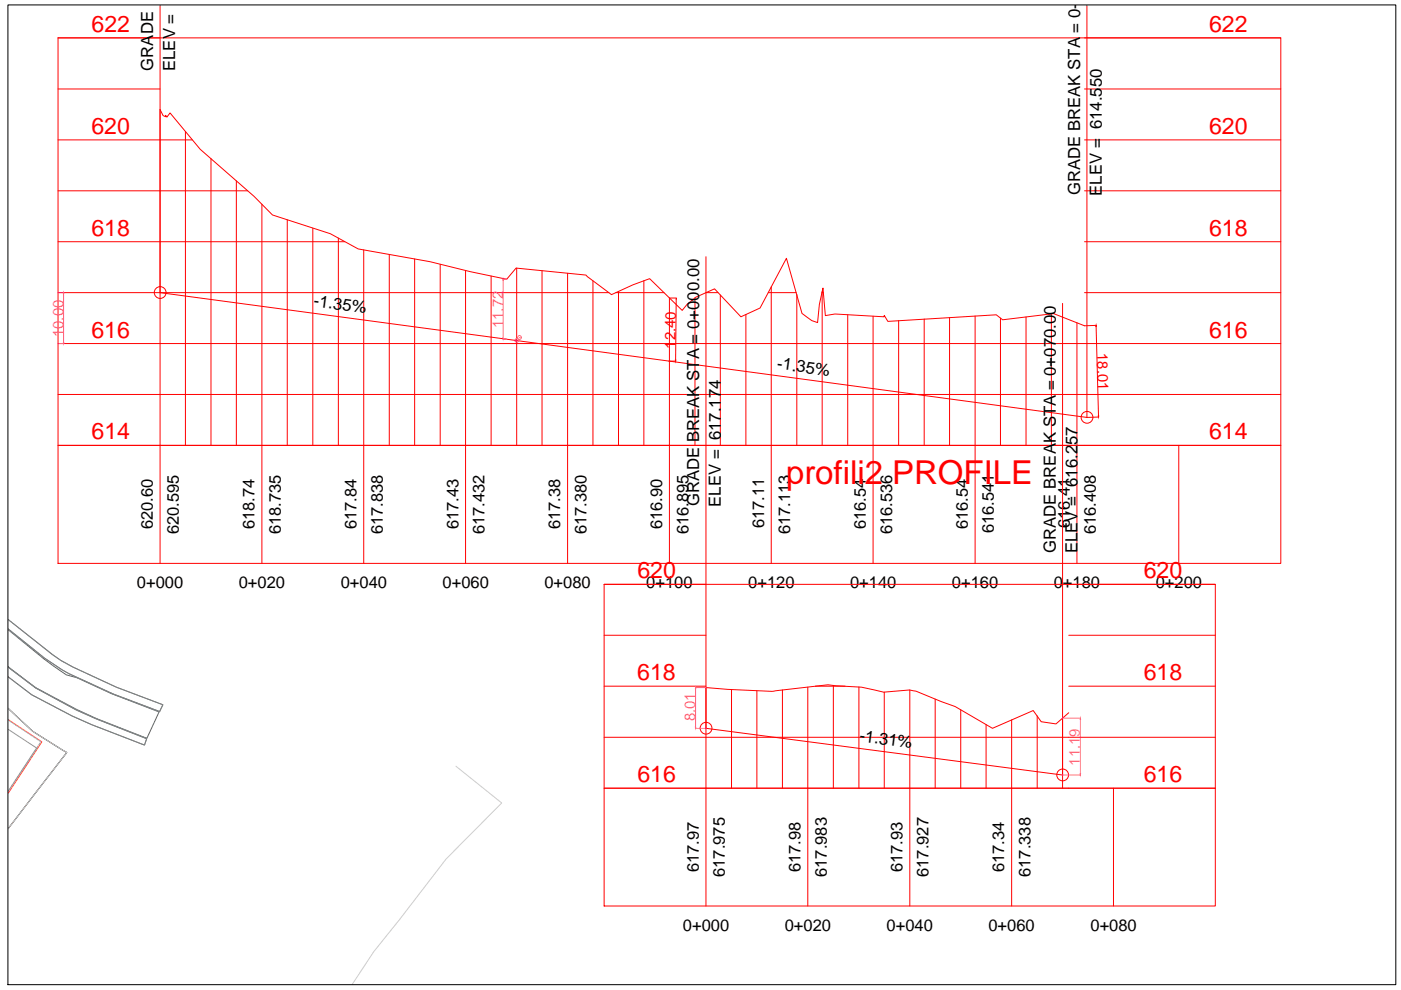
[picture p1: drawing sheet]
<svg xmlns="http://www.w3.org/2000/svg" width="297mm" height="210mm" viewBox="0 0 297 210" stroke-linecap="round" stroke-linejoin="round" font-family="sans-serif">
<!-- layer: Asfallt -->
<path d="M1.7 133.5l7.6 6.2 4.7 3.4 2.3 .6 7.4 3.4 10 3.8-2.6 5.6-10.7-4.2-4.1-1.9-8.7-4.6-5.9-4.5" fill="none" stroke="#4a954a" stroke-width=".21"/>
<!-- layer: trotuar -->
<path d="M1.7 131.3l11.2 8.7 2.5 1.4 9.3 4.3 9.8 3.7-.6 1.5-9.9-3.8-9.4-4.3-5.1-3.2-7.8-6.3M1.7 141.4l5.9 4.5 8.6 4.7 4.2 1.8 10.7 4.2-.5 1.4-11.1-4.3-4.2-1.9-8.6-4.5-5-3.8" fill="none" stroke="#5c8ab8" stroke-width=".21"/>
<!-- layer: Themel pllaka o3 ferizaj -->
<path d="M1.7 152.6l7.2 4.7-7.2 10.9" fill="none" stroke="#ff7f00" stroke-width=".21"/>
<!-- layer: Parcela Baze -->
<path d="M1.7 150.2l5.2 4.9 7.3 4.4-12.5 16.2" fill="none" stroke="#000" stroke-width=".21"/>
<!-- layer: C-ROAD-PROF-VIEW -->
<g fill="none" stroke="#f00" stroke-width=".21">
<path d="M12.3 8h259.3v86.4h-259.3zM12.3 18.9h21.6M12.3 8h21.6M229.9 18.9h41.7M229.9 8h41.7M12.3 29.7h28.5M33.9 23.2v96.3M39.3 27.9v66.5M44.7 33.6v60.8M50.1 38.3v56.1M229.9 29.7h41.7M12.3 51.3h60.8"/>
<path d="M12.3 40.5h40.2M55.5 43.3v76.2M60.9 46.6v47.8M66.3 48.4v46M71.7 50.5v43.9M77.1 53v66.5M82.5 54v40.4M87.9 54.9v39.5M93.3 56v38.4M98.7 57.4v62.1M104.1 58.5v35.9M109.5 56.8v37.6"/>
<path d="M114.9 57.4v37M120.3 57.9v61.6M125.7 59.5v34.9M136.5 59.5v34.9M229.9 51.3h41.7M229.9 40.5h41.7M12.3 72.8h259.3M12.3 62h116.8M130.6 62h10.2M131.1 61.8v32.6M141.9 63.2v56.3M147.3 63.1v31.3"/>
<path d="M149.7 62h2.5M152.7 62.6v31.8M158.1 66.7v27.7M162.9 62h5.9M163.5 60.8v58.7M168.9 62.4v32M174.3 62h.3M174.3 61.8v32.6M179.7 66.7v27.7M185.1 67v52.5M190.5 68v26.4M195.9 67.6v26.8"/>
<path d="M201.3 67.3v27.1M206.7 67v52.5M212.1 67.5v26.9M217.5 67.2v27.2M222.9 66.6v27.8M228.3 68.4v51.1M229.9 62h41.7M12.3 94.4h259.3v25.1h-259.3zM12.3 83.6h259.3M249.9 94.4v25.1M128.1 123.9h129.6v43.2h-129.6zM128.1 134.7h21.6"/>
<path d="M128.1 123.9h21.6M226.6 134.7h31.1M226.6 123.9h31.1M128.1 156.3h129.6M128.1 145.5h21.6M149.7 145.8v46.3M155.1 146.2v20.9M160.5 146.5v20.6M165.9 146.3v20.8M171.3 145.7v46.4M172.9 145.5h6.3M176.7 145.3v21.8"/>
<path d="M182.1 145.7v21.4M187.5 146.8v20.3M192.9 146.3v45.8M198.3 148.2v18.9M203.7 150.5v16.6M209.1 153.7v13.4M214.5 152.6v39.5M219.9 151.8v15.3M225.3 152.3v14.8M226.6 145.5h31.1M128.1 167.1h129.6v25h-129.6zM236.1 167.1v25"/>
</g>
<!-- layer: C-ROAD-PROF -->
<path d="M33.9 23.2l.7 1.3 .5 .3v-.3l.3 .3 .7-.9 6.3 7.8 11.5 9.9 3.9 4 12.2 4 5.9 3.2 15.3 2.7 8.5 2.1 7.7 1.6 2-2.4 14.8 1.5 5.5 4.2 4.5-2.1 3.5-1.3 6.9 6.7 1.1-1.3 1.8-1.5 4-1.8 5.6 6 4-1.9 5.6-10.5 3.3 11.6 2.1 1.6 1.2 .4 .4-3.9 .8-3.4 .5 5.8 2-.3 10.4 .6 .1-.3 .7 1.2 23-1.4 1.4 1.1 10.8-1.3 6.5 2.6M33.9 62l196.5 26.5M149.7 145.8l4.6 .4 9.4 .4 11.8-1.4 7.2 .5 4.7 1.1 5.5-.5 1.3 .2 8.3 3.3 7.9 4.6 8.7-3.7 1.7 2.3 3.1 .5 2.7-2.4M149.7 154.4l75.6 9.9" fill="none" stroke="#f00" stroke-width=".21"/>
<path d="M109.5 72.2h.1" fill="none" stroke="#000" stroke-width=".25"/>
<!-- layer: C-ROAD-PROF-TEXT -->
<g fill="none" stroke="#f00" stroke-width=".21">
<path d="M33.9 1.1v60.9M230.4 1.1v87.4M149.7 54.4v100M225.3 64.3v100"/>
<circle cx="34" cy="62" r="1.25"/>
<circle cx="230.5" cy="88.5" r="1.25"/>
<circle cx="149.7" cy="154.4" r="1.25"/>
<circle cx="225.3" cy="164.3" r="1.25"/>
</g>
<!-- layer: profili -->
<g fill="none" stroke="#f0f" stroke-width=".21">
<path d="M106.6 59.2h.8M106.7 59.4v12.3M12.3 72.8h1.2M12.3 62h1.2M13.5 62.3v10.3M106.6 71.9h.8M109.5 72.2h.1M110.1 71.6h.1M147.4 154.4h2.3M147.4 145.8h2.3M147.5 146v8.2M225.3 152.3h3.8"/>
<path d="M229.1 152.5v11.6M225.3 164.3h3.8"/>
<circle cx="109.6" cy="72.2" r=".4"/>
<circle cx="110.2" cy="71.6" r=".4"/>
</g>
<g fill="#f0f" stroke="#f0f" stroke-width=".21">
<path d="M106.7 59.2l-.1 .2z"/>
<path d="M106.6 71.7l.1 .2z"/>
<path d="M13.4 72.6l.1 .2z"/>
<path d="M13.5 62v.3z"/>
<path d="M147.4 154.2l.1 .2z"/>
<path d="M147.5 145.8v.2z"/>
<path d="M229 164.1l.1 .2z"/>
<path d="M229.1 152.3v.2z"/>
</g>
<path d="M96.7 162.5l9.7 7.8-11.8 11.8-10 13-5.4 6.7-4.5 6.9" fill="none" stroke="#ccc" stroke-width=".21"/>
<!-- layer: A - Parcelat_Pen_No__102 -->
<path d="M1.7 150.2l5.2 4.9 7.3 4.4-12.5 16.2" fill="none" stroke="#ccc" stroke-width=".21"/>
<path d="M1.7 131.3l9.5 7.5 1.7 1.2 2.5 1.4 9.3 4.3 9.8 3.7-.6 1.5-9.9-3.8-9.4-4.3-5.1-3.2-7.8-6.3M1.7 141.4l5.9 4.5 8.6 4.7 4.2 1.8 10.7 4.2-.5 1.4-11.1-4.3-4.2-1.9-8.6-4.5-5-3.8" fill="none" stroke="#808080" stroke-width=".21"/>
<g fill="none" stroke="#aaa" stroke-width=".21">
<path d="M1.7 152.7l.1 .1M2.1 152.9l.4 .3M2.7 153.3l.4 .3M3.3 153.7l.4 .3M3.9 154.1l.4 .3M4.6 154.5l.4 .3M5.2 155l.4 .3M5.8 155.4l.5 .2M6.5 155.8l.3 .3M7.1 156.2l.4 .3M7.2 159.4l-.3 .4M7.6 158.8l-.2 .4"/>
<path d="M7.7 156.6l.4 .3M8 158.2l-.2 .4M8.3 157l.4 .3h-.1M8.5 157.6l-.3 .4M1.8 167.6l-.1 .2M2.3 166.9l-.3 .5M2.7 166.3l-.3 .4M3.1 165.7l-.3 .4M3.5 165.1l-.3 .4M3.9 164.5l-.3 .4M4.3 163.8l-.3 .4M4.7 163.2l-.2 .4"/>
<path d="M5.2 162.6l-.3 .4M5.6 162l-.3 .4M6 161.3l-.3 .4M6.4 160.7l-.3 .4M6.8 160l-.3 .5"/>
</g>
<!-- layer: 2D Drafting - General_Pen_No__101 -->
<path d="M1.7 154.6l6.1 4-6.1 9.2" fill="none" stroke="#989898" stroke-width=".21"/>
<!-- layer: rregullimi -->
<path d="M141.8 76.6h1.5M141.9 63.2h1.5M143.4 63.4l-.2 13M232.4 69.2l.5 19M232.4 69l-2.5 .1M232.9 88.4l-2.5 .1" fill="none" stroke="#f00" stroke-width=".21"/>
<g fill="#f00" stroke="#f00" stroke-width=".21">
<path d="M232.9 88.2v.2z"/>
<path d="M232.4 69v.2z"/>
<path d="M143.4 63.2v.2z"/>
<path d="M143.2 76.4v.2z"/>
</g>
<!-- layer: Korniza e jashtme -->
<path d="M1.7 1h294.2v207.8h-294.2z" fill="none" stroke="#000" stroke-width=".21"/>
<text font-size="7" fill="#f00" x="166.7" y="102.5">profili2 PROFILE</text>
<g font-size="4.9" fill="#f00">
<text x="19.4" y="6.8">622</text>
<text x="256.4" y="6.8">622</text>
<text x="19.4" y="28.4">620</text>
<text x="256.4" y="28.4">620</text>
<text x="19.4" y="50">618</text>
<text x="256.4" y="50">618</text>
<text x="19.4" y="71.6">616</text>
<text x="256.4" y="71.6">616</text>
<text x="19.4" y="93.2">614</text>
<text x="256.4" y="93.2">614</text>
<text x="135.2" y="122.6">620</text>
<text x="242.5" y="122.6">620</text>
<text x="135.1" y="144.2">618</text>
<text x="242.5" y="144.2">618</text>
<text x="135.2" y="165.8">616</text>
<text x="242.5" y="165.8">616</text>
</g>
<g font-size="3.5">
<text x="32.5" y="15" transform="rotate(-90 32.5 15)">GRADE BR</text>
<text x="37.1" y="15.1" transform="rotate(-90 37.1 15.1)">ELEV = 6</text>
<text x="229" y="41.4" transform="rotate(-90 229 41.4)">GRADE BREAK STA = 0+1</text>
<text x="233.6" y="41.5" transform="rotate(-90 233.6 41.5)">ELEV = 614.550</text>
<text x="66.4" y="64.9" transform="rotate(8 66.4 64.9)">-1.35%</text>
<text x="164.7" y="78.2" transform="rotate(8 164.7 78.2)">-1.35%</text>
<text x="148.2" y="107.3" transform="rotate(-90 148.2 107.3)">GRADE BREAK STA = 0+000.00</text>
<text x="152.9" y="107.4" transform="rotate(-90 152.9 107.4)">ELEV = 617.174</text>
<text x="32.4" y="112.3" transform="rotate(-90 32.4 112.3)">620.60</text>
<text x="37.9" y="113.2" transform="rotate(-90 37.9 113.2)">620.595</text>
<text x="54" y="112.3" transform="rotate(-90 54 112.3)">618.74</text>
<text x="59.5" y="113.2" transform="rotate(-90 59.5 113.2)">618.735</text>
<text x="75.6" y="112.3" transform="rotate(-90 75.6 112.3)">617.84</text>
<text x="81.1" y="113.2" transform="rotate(-90 81.1 113.2)">617.838</text>
<text x="97.2" y="112.3" transform="rotate(-90 97.2 112.3)">617.43</text>
<text x="102.7" y="113.2" transform="rotate(-90 102.7 113.2)">617.432</text>
<text x="118.8" y="112.3" transform="rotate(-90 118.8 112.3)">617.38</text>
<text x="124.3" y="113.2" transform="rotate(-90 124.3 113.2)">617.380</text>
<text x="140.4" y="112.3" transform="rotate(-90 140.4 112.3)">616.90</text>
<text x="146" y="113.2" transform="rotate(-90 146 113.2)">616.895</text>
<text x="162" y="112" transform="rotate(-90 162 112)">617.11</text>
<text x="167.5" y="113.2" transform="rotate(-90 167.5 113.2)">617.113</text>
<text x="183.6" y="112.3" transform="rotate(-90 183.6 112.3)">616.54</text>
<text x="189.1" y="113.2" transform="rotate(-90 189.1 113.2)">616.536</text>
<text x="205.2" y="112.3" transform="rotate(-90 205.2 112.3)">616.54</text>
<text x="210.7" y="113" transform="rotate(-90 210.7 113)">616.541</text>
<text x="226.8" y="112" transform="rotate(-90 226.8 112)">616.41</text>
<text x="232.4" y="113.2" transform="rotate(-90 232.4 113.2)">616.408</text>
<text x="223.8" y="117.2" transform="rotate(-90 223.8 117.2)">GRADE BREAK STA = 0+070.00</text>
<text x="228.5" y="117.3" transform="rotate(-90 228.5 117.3)">ELEV = 616.257</text>
<text x="29" y="124.7">0+000</text>
<text x="50.6" y="124.7">0+020</text>
<text x="72.2" y="124.7">0+040</text>
<text x="93.8" y="124.7">0+060</text>
<text x="115.4" y="124.7">0+080</text>
<text x="137" y="124.7">0+100</text>
<text x="158.7" y="124.7">0+120</text>
<text x="180.2" y="124.7">0+140</text>
<text x="201.8" y="124.7">0+160</text>
<text x="223.4" y="124.7">0+180</text>
<text x="245.1" y="124.7">0+200</text>
<text x="182.1" y="157.2" transform="rotate(7 182.1 157.2)">-1.31%</text>
<text x="148.2" y="184.9" transform="rotate(-90 148.2 184.9)">617.97</text>
<text x="153.7" y="185.9" transform="rotate(-90 153.7 185.9)">617.975</text>
<text x="169.7" y="184.9" transform="rotate(-90 169.7 184.9)">617.98</text>
<text x="175.3" y="185.9" transform="rotate(-90 175.3 185.9)">617.983</text>
<text x="191.3" y="184.9" transform="rotate(-90 191.3 184.9)">617.93</text>
<text x="196.9" y="185.9" transform="rotate(-90 196.9 185.9)">617.927</text>
<text x="212.9" y="184.9" transform="rotate(-90 212.9 184.9)">617.34</text>
<text x="218.5" y="185.9" transform="rotate(-90 218.5 185.9)">617.338</text>
<text x="144.8" y="197.3">0+000</text>
<text x="166.4" y="197.3">0+020</text>
<text x="188" y="197.3">0+040</text>
<text x="209.6" y="197.3">0+060</text>
<text x="231.2" y="197.3">0+080</text>
</g>
<g font-size="3.2" fill="#f0f">
<text x="13.4" y="71.5" transform="rotate(-90 13.4 71.5)">10.00</text>
<text x="106.7" y="69.6" transform="rotate(-90 106.7 69.6)">11.72</text>
<text x="147.4" y="152.9" transform="rotate(-90 147.4 152.9)">8.01</text>
<text x="229" y="162.3" transform="rotate(-90 229 162.3)">11.19</text>
</g>
<g font-size="3.2" fill="#f00">
<text x="143.2" y="73.9" transform="rotate(-89 143.2 73.9)">12.40</text>
<text x="232.6" y="74.9" transform="rotate(88 232.6 74.9)">18.01</text>
</g>
</svg>
